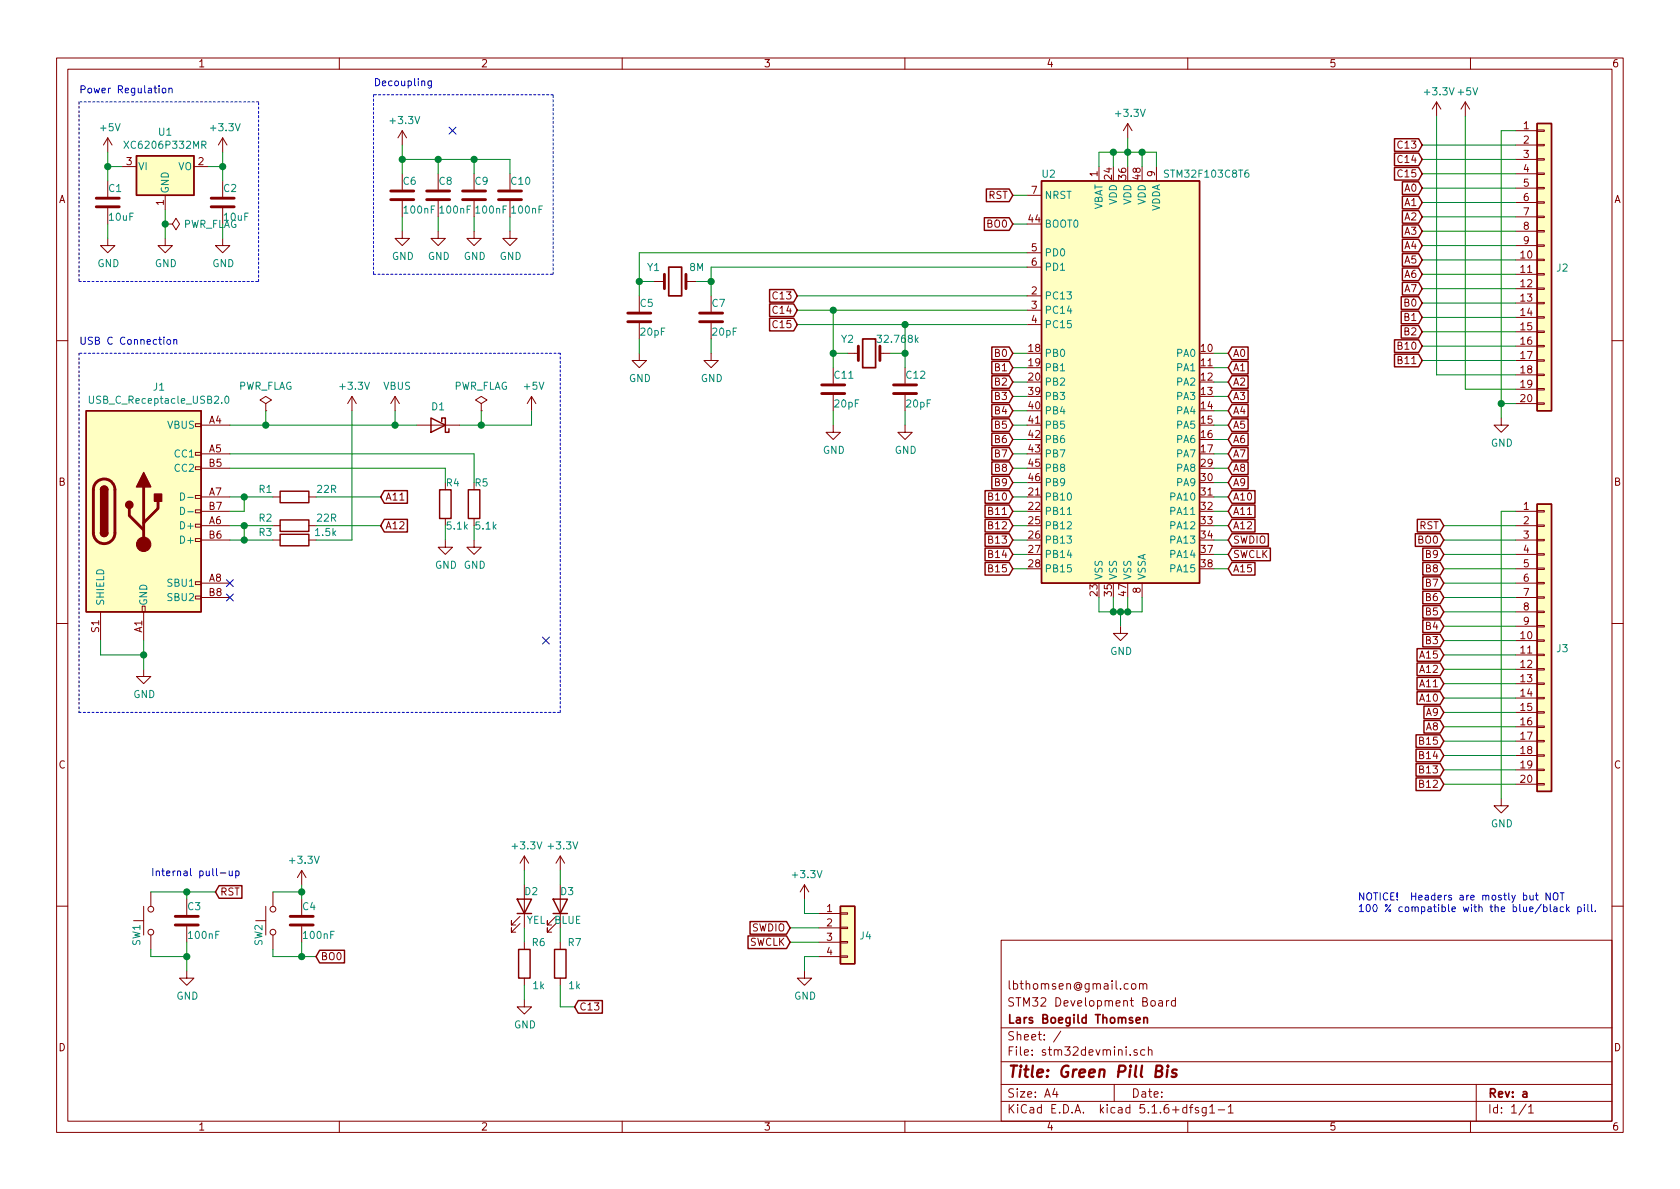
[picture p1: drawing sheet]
EESchema Schematic File Version 4
EELAYER 30 0
EELAYER END
$Descr A4 11693 8268
encoding utf-8
Sheet 1 1
Title "Green Pill Bis"
Date ""
Rev "a"
Comp "Lars Boegild Thomsen"
Comment1 "STM32 Development Board"
Comment2 "lbthomsen@gmail.com"
Comment3 ""
Comment4 ""
$EndDescr
$Comp
L MCU_ST_STM32F1:STM32F103C8Tx U2
U 1 1
P 7850 2650
F 0 "U2" H 7300 4100 50  0000 C CNN
F 1 "STM32F103C8T6" H 8400 4100 50  0000 C CNN
F 2 "Package_QFP:LQFP-48_7x7mm_P0.5mm" H 7250 1250 50  0001 R CNN
F 3 "http://www.st.com/st-web-ui/static/active/en/resource/technical/document/datasheet/CD00161566.pdf" H 7850 2650 50  0001 C CNN
F 4 "C8734" H 7850 2650 50  0001 C CNN "LCSC"
	1    7850 2650
	1    0    0    -1  
$EndComp
$Comp
L Device:C C6
U 1 1
P 2800 1350
F 0 "C6" H 2800 1450 50  0000 L CNN
F 1 "100nF" H 2800 1250 50  0000 L CNN
F 2 "Capacitor_SMD:C_0402_1005Metric" H 2838 1200 50  0001 C CNN
F 3 "~" H 2800 1350 50  0001 C CNN
F 4 "C1525" H 2800 1350 50  0001 C CNN "LCSC"
	1    2800 1350
	1    0    0    -1  
$EndComp
$Comp
L Device:C C1
U 1 1
P 750 1400
F 0 "C1" H 750 1500 50  0000 L CNN
F 1 "10uF" H 750 1300 50  0000 L CNN
F 2 "Capacitor_SMD:C_0805_2012Metric" H 788 1250 50  0001 C CNN
F 3 "~" H 750 1400 50  0001 C CNN
F 4 "C15850" H 750 1400 50  0001 C CNN "LCSC"
	1    750  1400
	1    0    0    -1  
$EndComp
$Comp
L Device:D_Schottky D1
U 1 1
P 3050 2950
F 0 "D1" H 3050 2825 50  0000 C CNN
F 1 "~" H 3050 2824 50  0000 C CNN
F 2 "Diode_SMD:D_SOD-123" H 3050 2950 50  0001 C CNN
F 3 "~" H 3050 2950 50  0001 C CNN
F 4 "C8598" H 3050 2950 50  0001 C CNN "LCSC"
	1    3050 2950
	-1   0    0    1   
$EndComp
$Comp
L Device:C C2
U 1 1
P 1550 1400
F 0 "C2" H 1550 1500 50  0000 L CNN
F 1 "10uF" H 1550 1300 50  0000 L CNN
F 2 "Capacitor_SMD:C_0805_2012Metric" H 1588 1250 50  0001 C CNN
F 3 "~" H 1550 1400 50  0001 C CNN
F 4 "C15850" H 1550 1400 50  0001 C CNN "LCSC"
	1    1550 1400
	1    0    0    -1  
$EndComp
$Comp
L Device:C C8
U 1 1
P 3050 1350
F 0 "C8" H 3050 1450 50  0000 L CNN
F 1 "100nF" H 3050 1250 50  0000 L CNN
F 2 "Capacitor_SMD:C_0402_1005Metric" H 3088 1200 50  0001 C CNN
F 3 "~" H 3050 1350 50  0001 C CNN
F 4 "C1525" H 3050 1350 50  0001 C CNN "LCSC"
	1    3050 1350
	1    0    0    -1  
$EndComp
$Comp
L Device:C C9
U 1 1
P 3300 1350
F 0 "C9" H 3300 1450 50  0000 L CNN
F 1 "100nF" H 3300 1250 50  0000 L CNN
F 2 "Capacitor_SMD:C_0402_1005Metric" H 3338 1200 50  0001 C CNN
F 3 "~" H 3300 1350 50  0001 C CNN
F 4 "C1525" H 3300 1350 50  0001 C CNN "LCSC"
	1    3300 1350
	1    0    0    -1  
$EndComp
$Comp
L Device:C C10
U 1 1
P 3550 1350
F 0 "C10" H 3550 1450 50  0000 L CNN
F 1 "100nF" H 3550 1250 50  0000 L CNN
F 2 "Capacitor_SMD:C_0402_1005Metric" H 3588 1200 50  0001 C CNN
F 3 "~" H 3550 1350 50  0001 C CNN
F 4 "C1525" H 3550 1350 50  0001 C CNN "LCSC"
	1    3550 1350
	1    0    0    -1  
$EndComp
$Comp
L Connector_Generic:Conn_01x20 J2
U 1 1
P 10750 1800
F 0 "J2" H 10830 1746 50  0000 L CNN
F 1 "~" H 10830 1701 50  0000 L CNN
F 2 "Connector_PinHeader_2.54mm:PinHeader_1x20_P2.54mm_Vertical" H 10750 1800 50  0001 C CNN
F 3 "~" H 10750 1800 50  0001 C CNN
	1    10750 1800
	1    0    0    -1  
$EndComp
$Comp
L Connector_Generic:Conn_01x20 J3
U 1 1
P 10750 4450
F 0 "J3" H 10830 4396 50  0000 L CNN
F 1 "~" H 10830 4351 50  0000 L CNN
F 2 "Connector_PinHeader_2.54mm:PinHeader_1x20_P2.54mm_Vertical" H 10750 4450 50  0001 C CNN
F 3 "~" H 10750 4450 50  0001 C CNN
	1    10750 4450
	1    0    0    -1  
$EndComp
$Comp
L power:GND #PWR03
U 1 1
P 1000 4650
F 0 "#PWR03" H 1000 4400 50  0001 C CNN
F 1 "GND" H 1005 4477 50  0000 C CNN
F 2 "" H 1000 4650 50  0001 C CNN
F 3 "" H 1000 4650 50  0001 C CNN
	1    1000 4650
	1    0    0    -1  
$EndComp
Wire Wire Line
	750  1250 750  1150
Connection ~ 750  1150
Wire Wire Line
	750  1150 850  1150
$Comp
L power:GND #PWR02
U 1 1
P 750 1650
F 0 "#PWR02" H 750 1400 50  0001 C CNN
F 1 "GND" H 755 1477 50  0000 C CNN
F 2 "" H 750 1650 50  0001 C CNN
F 3 "" H 750 1650 50  0001 C CNN
	1    750  1650
	1    0    0    -1  
$EndComp
Wire Wire Line
	750  1650 750  1550
$Comp
L power:GND #PWR06
U 1 1
P 1150 1650
F 0 "#PWR06" H 1150 1400 50  0001 C CNN
F 1 "GND" H 1155 1477 50  0000 C CNN
F 2 "" H 1150 1650 50  0001 C CNN
F 3 "" H 1150 1650 50  0001 C CNN
	1    1150 1650
	1    0    0    -1  
$EndComp
Wire Wire Line
	1150 1650 1150 1550
$Comp
L power:GND #PWR08
U 1 1
P 1550 1650
F 0 "#PWR08" H 1550 1400 50  0001 C CNN
F 1 "GND" H 1555 1477 50  0000 C CNN
F 2 "" H 1550 1650 50  0001 C CNN
F 3 "" H 1550 1650 50  0001 C CNN
	1    1550 1650
	1    0    0    -1  
$EndComp
$Comp
L power:GND #PWR018
U 1 1
P 2800 1600
F 0 "#PWR018" H 2800 1350 50  0001 C CNN
F 1 "GND" H 2805 1427 50  0000 C CNN
F 2 "" H 2800 1600 50  0001 C CNN
F 3 "" H 2800 1600 50  0001 C CNN
	1    2800 1600
	1    0    0    -1  
$EndComp
$Comp
L power:GND #PWR020
U 1 1
P 3050 1600
F 0 "#PWR020" H 3050 1350 50  0001 C CNN
F 1 "GND" H 3055 1427 50  0000 C CNN
F 2 "" H 3050 1600 50  0001 C CNN
F 3 "" H 3050 1600 50  0001 C CNN
	1    3050 1600
	1    0    0    -1  
$EndComp
$Comp
L power:GND #PWR021
U 1 1
P 3300 1600
F 0 "#PWR021" H 3300 1350 50  0001 C CNN
F 1 "GND" H 3305 1427 50  0000 C CNN
F 2 "" H 3300 1600 50  0001 C CNN
F 3 "" H 3300 1600 50  0001 C CNN
	1    3300 1600
	1    0    0    -1  
$EndComp
$Comp
L power:GND #PWR022
U 1 1
P 3550 1600
F 0 "#PWR022" H 3550 1350 50  0001 C CNN
F 1 "GND" H 3555 1427 50  0000 C CNN
F 2 "" H 3550 1600 50  0001 C CNN
F 3 "" H 3550 1600 50  0001 C CNN
	1    3550 1600
	1    0    0    -1  
$EndComp
Wire Wire Line
	1550 1650 1550 1550
Wire Wire Line
	2800 1600 2800 1500
Wire Wire Line
	3050 1600 3050 1500
Wire Wire Line
	3300 1600 3300 1500
Wire Wire Line
	3550 1600 3550 1500
Wire Wire Line
	1450 1150 1550 1150
Wire Wire Line
	3550 1100 3550 1200
Wire Wire Line
	3300 1200 3300 1100
Connection ~ 3300 1100
Wire Wire Line
	3300 1100 3550 1100
Wire Wire Line
	3050 1200 3050 1100
Connection ~ 3050 1100
Wire Wire Line
	3050 1100 3300 1100
Wire Wire Line
	2800 1200 2800 1100
Wire Wire Line
	2800 1100 3050 1100
Wire Wire Line
	1550 1250 1550 1150
Connection ~ 1550 1150
$Comp
L power:+3.3V #PWR017
U 1 1
P 2800 1000
F 0 "#PWR017" H 2800 850 50  0001 C CNN
F 1 "+3.3V" H 2815 1173 50  0000 C CNN
F 2 "" H 2800 1000 50  0001 C CNN
F 3 "" H 2800 1000 50  0001 C CNN
	1    2800 1000
	1    0    0    -1  
$EndComp
Wire Wire Line
	750  1150 750  1050
$Comp
L power:+3.3V #PWR029
U 1 1
P 7850 950
F 0 "#PWR029" H 7850 800 50  0001 C CNN
F 1 "+3.3V" H 7865 1123 50  0000 C CNN
F 2 "" H 7850 950 50  0001 C CNN
F 3 "" H 7850 950 50  0001 C CNN
	1    7850 950 
	1    0    0    -1  
$EndComp
Wire Wire Line
	7650 1150 7650 1050
Wire Wire Line
	7650 1050 7750 1050
Wire Wire Line
	8050 1050 8050 1150
Wire Wire Line
	7850 950  7850 1050
Connection ~ 7850 1050
Wire Wire Line
	7850 1050 7950 1050
Wire Wire Line
	7750 1150 7750 1050
Connection ~ 7750 1050
Wire Wire Line
	7750 1050 7850 1050
Wire Wire Line
	7850 1150 7850 1050
Wire Wire Line
	7950 1150 7950 1050
Connection ~ 7950 1050
Wire Wire Line
	7950 1050 8050 1050
Text GLabel 5550 2050 0    50   Input ~ 0
C13
Text GLabel 5550 2150 0    50   Input ~ 0
C14
Text GLabel 5550 2250 0    50   Input ~ 0
C15
Text GLabel 7050 1550 0    50   Input ~ 0
BO0
$Comp
L power:GND #PWR028
U 1 1
P 7800 4350
F 0 "#PWR028" H 7800 4100 50  0001 C CNN
F 1 "GND" H 7805 4177 50  0000 C CNN
F 2 "" H 7800 4350 50  0001 C CNN
F 3 "" H 7800 4350 50  0001 C CNN
	1    7800 4350
	1    0    0    -1  
$EndComp
Wire Wire Line
	1600 3450 1700 3450
Wire Wire Line
	7050 1350 7150 1350
Wire Wire Line
	7050 1550 7150 1550
Wire Wire Line
	5550 2050 7150 2050
Wire Wire Line
	5550 2150 5800 2150
Wire Wire Line
	5550 2250 6300 2250
Text GLabel 7050 2450 0    50   Input ~ 0
B0
Text GLabel 7050 2550 0    50   Input ~ 0
B1
Text GLabel 7050 2750 0    50   Input ~ 0
B3
Text GLabel 7050 2850 0    50   Input ~ 0
B4
Text GLabel 7050 2950 0    50   Input ~ 0
B5
Text GLabel 7050 3050 0    50   Input ~ 0
B6
Text GLabel 7050 3150 0    50   Input ~ 0
B7
Text GLabel 7050 3250 0    50   Input ~ 0
B8
Text GLabel 7050 3350 0    50   Input ~ 0
B9
Text GLabel 7050 3450 0    50   Input ~ 0
B10
Text GLabel 7050 3550 0    50   Input ~ 0
B11
Text GLabel 7050 3650 0    50   Input ~ 0
B12
Text GLabel 7050 3750 0    50   Input ~ 0
B13
Text GLabel 7050 3850 0    50   Input ~ 0
B14
Text GLabel 7050 3950 0    50   Input ~ 0
B15
Text GLabel 8550 2450 2    50   Input ~ 0
A0
Text GLabel 8550 2550 2    50   Input ~ 0
A1
Text GLabel 8550 2650 2    50   Input ~ 0
A2
Text GLabel 8550 2750 2    50   Input ~ 0
A3
Text GLabel 8550 2850 2    50   Input ~ 0
A4
Text GLabel 8550 2950 2    50   Input ~ 0
A5
Text GLabel 8550 3050 2    50   Input ~ 0
A6
Text GLabel 8550 3150 2    50   Input ~ 0
A7
Text GLabel 8550 3250 2    50   Input ~ 0
A8
Text GLabel 8550 3350 2    50   Input ~ 0
A9
Text GLabel 8550 3450 2    50   Input ~ 0
A10
Text GLabel 8550 3550 2    50   Input ~ 0
A11
Text GLabel 8550 3650 2    50   Input ~ 0
A12
Text GLabel 8550 3750 2    50   Input ~ 0
SWDIO
Text GLabel 8550 3850 2    50   Input ~ 0
SWCLK
Text GLabel 8550 3950 2    50   Input ~ 0
A15
Wire Wire Line
	8450 2450 8550 2450
Wire Wire Line
	8550 2550 8450 2550
Wire Wire Line
	8450 2650 8550 2650
Wire Wire Line
	8550 2750 8450 2750
Wire Wire Line
	8450 2850 8550 2850
Wire Wire Line
	8550 2950 8450 2950
Wire Wire Line
	8450 3050 8550 3050
Wire Wire Line
	8550 3150 8450 3150
Wire Wire Line
	8450 3250 8550 3250
Wire Wire Line
	8450 3350 8550 3350
Wire Wire Line
	8550 3450 8450 3450
Wire Wire Line
	8450 3550 8550 3550
Wire Wire Line
	8550 3650 8450 3650
Wire Wire Line
	8450 3750 8550 3750
Wire Wire Line
	8550 3850 8450 3850
Wire Wire Line
	8450 3950 8550 3950
Wire Wire Line
	7150 2450 7050 2450
Wire Wire Line
	7050 2550 7150 2550
Wire Wire Line
	7050 2650 7150 2650
Wire Wire Line
	7150 2750 7050 2750
Wire Wire Line
	7050 2850 7150 2850
Wire Wire Line
	7150 2950 7050 2950
Wire Wire Line
	7050 3050 7150 3050
Wire Wire Line
	7150 3150 7050 3150
Wire Wire Line
	7050 3250 7150 3250
Wire Wire Line
	7150 3350 7050 3350
Wire Wire Line
	7050 3450 7150 3450
Wire Wire Line
	7150 3550 7050 3550
Wire Wire Line
	7050 3650 7150 3650
Wire Wire Line
	7150 3750 7050 3750
Wire Wire Line
	7050 3850 7150 3850
Wire Wire Line
	7150 3950 7050 3950
Wire Wire Line
	7650 4150 7650 4250
Wire Wire Line
	7650 4250 7750 4250
Wire Wire Line
	7950 4250 7950 4150
Wire Wire Line
	7800 4350 7800 4250
Connection ~ 7800 4250
Wire Wire Line
	7800 4250 7850 4250
Wire Wire Line
	7750 4150 7750 4250
Connection ~ 7750 4250
Wire Wire Line
	7750 4250 7800 4250
Wire Wire Line
	7850 4150 7850 4250
Connection ~ 7850 4250
Wire Wire Line
	7850 4250 7950 4250
Text GLabel 9900 1000 0    50   Input ~ 0
C13
Text GLabel 9900 1100 0    50   Input ~ 0
C14
Text GLabel 9900 1200 0    50   Input ~ 0
C15
Wire Wire Line
	9900 1000 10550 1000
Wire Wire Line
	10550 1100 9900 1100
Wire Wire Line
	9900 1200 10550 1200
Text GLabel 9900 1300 0    50   Input ~ 0
A0
Text GLabel 9900 1400 0    50   Input ~ 0
A1
Text GLabel 9900 1500 0    50   Input ~ 0
A2
Wire Wire Line
	9900 1300 10550 1300
Wire Wire Line
	10550 1400 9900 1400
Wire Wire Line
	9900 1500 10550 1500
Text GLabel 10050 3850 0    50   Input ~ 0
B9
Text GLabel 10050 3950 0    50   Input ~ 0
B8
Text GLabel 10050 4050 0    50   Input ~ 0
B7
Wire Wire Line
	10050 3850 10550 3850
Text GLabel 10050 4150 0    50   Input ~ 0
B6
Text GLabel 10050 4250 0    50   Input ~ 0
B5
Text GLabel 10050 4450 0    50   Input ~ 0
B3
Wire Wire Line
	10050 3950 10550 3950
Wire Wire Line
	10550 4050 10050 4050
Wire Wire Line
	10050 4150 10550 4150
Wire Wire Line
	10050 4250 10550 4250
Text GLabel 10050 4550 0    50   Input ~ 0
A15
Wire Wire Line
	10050 4350 10550 4350
Wire Wire Line
	10050 4450 10550 4450
Text GLabel 10050 4650 0    50   Input ~ 0
A12
Text GLabel 10050 4750 0    50   Input ~ 0
A11
Wire Wire Line
	10050 4550 10550 4550
Wire Wire Line
	10550 4650 10050 4650
Wire Wire Line
	10050 4750 10550 4750
Text GLabel 10050 4850 0    50   Input ~ 0
A10
Text GLabel 10050 4950 0    50   Input ~ 0
A9
Text GLabel 10050 5050 0    50   Input ~ 0
A8
Wire Wire Line
	10050 4850 10550 4850
Wire Wire Line
	10050 4950 10550 4950
Wire Wire Line
	10050 5050 10550 5050
Text GLabel 10050 5150 0    50   Input ~ 0
B15
Text GLabel 10050 5250 0    50   Input ~ 0
B14
Text GLabel 10050 5350 0    50   Input ~ 0
B13
Text GLabel 10050 5450 0    50   Input ~ 0
B12
Wire Wire Line
	10050 5150 10550 5150
Wire Wire Line
	10050 5250 10550 5250
Wire Wire Line
	10550 5350 10050 5350
Wire Wire Line
	10050 5450 10550 5450
Wire Wire Line
	9900 1600 10550 1600
Text GLabel 9900 1600 0    50   Input ~ 0
A3
Text GLabel 9900 1700 0    50   Input ~ 0
A4
Text GLabel 9900 1800 0    50   Input ~ 0
A5
Text GLabel 9900 1900 0    50   Input ~ 0
A6
Text GLabel 9900 2000 0    50   Input ~ 0
A7
Wire Wire Line
	9900 2000 10550 2000
Wire Wire Line
	10550 1900 9900 1900
Wire Wire Line
	9900 1800 10550 1800
Wire Wire Line
	10550 1700 9900 1700
Text GLabel 9900 2100 0    50   Input ~ 0
B0
Text GLabel 9900 2200 0    50   Input ~ 0
B1
Text GLabel 9900 2400 0    50   Input ~ 0
B10
Text GLabel 9900 2500 0    50   Input ~ 0
B11
Wire Wire Line
	9900 2100 10550 2100
Wire Wire Line
	10550 2200 9900 2200
Wire Wire Line
	9900 2300 10550 2300
Wire Wire Line
	9900 2400 10550 2400
Text GLabel 2650 3650 2    50   Input ~ 0
A12
Text GLabel 2650 3450 2    50   Input ~ 0
A11
Text GLabel 10050 4350 0    50   Input ~ 0
B4
$Comp
L Connector_Generic:Conn_01x04 J4
U 1 1
P 5900 6450
F 0 "J4" H 5980 6396 50  0000 L CNN
F 1 "~" H 5980 6351 50  0000 L CNN
F 2 "Connector_PinHeader_2.54mm:PinHeader_1x04_P2.54mm_Horizontal" H 5900 6450 50  0001 C CNN
F 3 "~" H 5900 6450 50  0001 C CNN
	1    5900 6450
	1    0    0    -1  
$EndComp
Text GLabel 5500 6550 0    50   Input ~ 0
SWCLK
Text GLabel 5500 6450 0    50   Input ~ 0
SWDIO
Wire Wire Line
	5500 6450 5700 6450
Wire Wire Line
	5700 6550 5500 6550
$Comp
L power:+3.3V #PWR036
U 1 1
P 5600 6250
F 0 "#PWR036" H 5600 6100 50  0001 C CNN
F 1 "+3.3V" H 5615 6423 50  0000 C CNN
F 2 "" H 5600 6250 50  0001 C CNN
F 3 "" H 5600 6250 50  0001 C CNN
	1    5600 6250
	1    0    0    -1  
$EndComp
$Comp
L power:GND #PWR037
U 1 1
P 5600 6750
F 0 "#PWR037" H 5600 6500 50  0001 C CNN
F 1 "GND" H 5605 6577 50  0000 C CNN
F 2 "" H 5600 6750 50  0001 C CNN
F 3 "" H 5600 6750 50  0001 C CNN
	1    5600 6750
	1    0    0    -1  
$EndComp
Wire Wire Line
	5700 6650 5600 6650
Wire Wire Line
	5600 6650 5600 6750
Wire Wire Line
	5700 6350 5600 6350
Wire Wire Line
	5600 6350 5600 6250
$Comp
L Switch:SW_Push SW1
U 1 1
P 1050 6400
F 0 "SW1" H 950 6500 50  0000 C CNN
F 1 "~" H 1250 6500 50  0000 C CNN
F 2 "Button_Switch_SMD:SW_SPST_TL3342" H 1050 6600 50  0001 C CNN
F 3 "https://datasheet.lcsc.com/szlcsc/1901111503_XKB-Enterprise-TS-1187A-B-A-B_C318884.pdf" H 1050 6600 50  0001 C CNN
F 4 "C318884" H 1050 6400 50  0001 C CNN "LCSC"
	1    1050 6400
	0    -1   -1   0   
$EndComp
$Comp
L power:GND #PWR010
U 1 1
P 1300 6750
F 0 "#PWR010" H 1300 6500 50  0001 C CNN
F 1 "GND" H 1305 6577 50  0000 C CNN
F 2 "" H 1300 6750 50  0001 C CNN
F 3 "" H 1300 6750 50  0001 C CNN
	1    1300 6750
	1    0    0    -1  
$EndComp
$Comp
L Device:C C3
U 1 1
P 1300 6400
F 0 "C3" H 1300 6500 50  0000 L CNN
F 1 "100nF" H 1300 6300 50  0000 L CNN
F 2 "Capacitor_SMD:C_0402_1005Metric" H 1338 6250 50  0001 C CNN
F 3 "~" H 1300 6400 50  0001 C CNN
F 4 "C1525" H 1300 6400 50  0001 C CNN "LCSC"
	1    1300 6400
	1    0    0    -1  
$EndComp
Wire Wire Line
	1050 6200 1300 6200
Connection ~ 1300 6200
Wire Wire Line
	1300 6200 1300 6250
Wire Wire Line
	1050 6600 1050 6650
Wire Wire Line
	1050 6650 1300 6650
Wire Wire Line
	1300 6650 1300 6550
Wire Wire Line
	1300 6750 1300 6650
Connection ~ 1300 6650
Text GLabel 1500 6200 2    50   Input ~ 0
RST
Wire Wire Line
	1500 6200 1300 6200
Text GLabel 7050 1350 0    50   Input ~ 0
RST
$Comp
L Device:LED D2
U 1 1
P 3650 6300
F 0 "D2" V 3750 6400 50  0000 R CNN
F 1 "YEL" V 3550 6450 50  0000 R CNN
F 2 "LED_SMD:LED_0603_1608Metric" H 3650 6300 50  0001 C CNN
F 3 "~" H 3650 6300 50  0001 C CNN
F 4 "C72038" V 3650 6300 50  0001 C CNN "LCSC"
	1    3650 6300
	0    1    -1   0   
$EndComp
$Comp
L Device:R R6
U 1 1
P 3650 6700
F 0 "R6" H 3750 6850 50  0000 C CNN
F 1 "1k" H 3750 6550 50  0000 C CNN
F 2 "Resistor_SMD:R_0402_1005Metric" V 3580 6700 50  0001 C CNN
F 3 "~" H 3650 6700 50  0001 C CNN
F 4 "C25905" V 3650 6700 50  0001 C CNN "LCSC"
	1    3650 6700
	1    0    0    -1  
$EndComp
$Comp
L power:GND #PWR025
U 1 1
P 3650 6950
F 0 "#PWR025" H 3650 6700 50  0001 C CNN
F 1 "GND" H 3655 6777 50  0000 C CNN
F 2 "" H 3650 6950 50  0001 C CNN
F 3 "" H 3650 6950 50  0001 C CNN
	1    3650 6950
	1    0    0    -1  
$EndComp
Wire Wire Line
	3650 6150 3650 6050
Wire Wire Line
	3650 6550 3650 6450
Wire Wire Line
	3650 6950 3650 6850
$Comp
L Device:R R7
U 1 1
P 3900 6700
F 0 "R7" H 4000 6850 50  0000 C CNN
F 1 "1k" H 4000 6550 50  0000 C CNN
F 2 "Resistor_SMD:R_0402_1005Metric" V 3830 6700 50  0001 C CNN
F 3 "~" H 3900 6700 50  0001 C CNN
F 4 "C25905" V 3900 6700 50  0001 C CNN "LCSC"
	1    3900 6700
	1    0    0    -1  
$EndComp
$Comp
L Device:LED D3
U 1 1
P 3900 6300
F 0 "D3" V 4000 6400 50  0000 R CNN
F 1 "BLUE" V 3800 6450 50  0000 R CNN
F 2 "LED_SMD:LED_0603_1608Metric" H 3900 6300 50  0001 C CNN
F 3 "~" H 3900 6300 50  0001 C CNN
F 4 "C72041" V 3900 6300 50  0001 C CNN "LCSC"
	1    3900 6300
	0    1    -1   0   
$EndComp
Text GLabel 4000 7000 2    50   Input ~ 0
C13
$Comp
L power:+3.3V #PWR026
U 1 1
P 3900 6050
F 0 "#PWR026" H 3900 5900 50  0001 C CNN
F 1 "+3.3V" H 3915 6223 50  0000 C CNN
F 2 "" H 3900 6050 50  0001 C CNN
F 3 "" H 3900 6050 50  0001 C CNN
	1    3900 6050
	1    0    0    -1  
$EndComp
Wire Wire Line
	3900 6050 3900 6150
Wire Wire Line
	3900 6450 3900 6550
Wire Wire Line
	3900 6850 3900 7000
Wire Wire Line
	3900 7000 4000 7000
$Comp
L Device:R R4
U 1 1
P 3100 3500
F 0 "R4" H 3100 3650 50  0000 L CNN
F 1 "5.1k" H 3100 3350 50  0000 L CNN
F 2 "Resistor_SMD:R_0402_1005Metric" V 3030 3500 50  0001 C CNN
F 3 "~" H 3100 3500 50  0001 C CNN
F 4 "C25905" H 3100 3500 50  0001 C CNN "LCSC"
	1    3100 3500
	1    0    0    -1  
$EndComp
$Comp
L power:+3.3V #PWR024
U 1 1
P 3650 6050
F 0 "#PWR024" H 3650 5900 50  0001 C CNN
F 1 "+3.3V" H 3665 6223 50  0000 C CNN
F 2 "" H 3650 6050 50  0001 C CNN
F 3 "" H 3650 6050 50  0001 C CNN
	1    3650 6050
	1    0    0    -1  
$EndComp
$Comp
L Device:C C5
U 1 1
P 4450 2200
F 0 "C5" H 4450 2300 50  0000 L CNN
F 1 "20pF" H 4450 2100 50  0000 L CNN
F 2 "Capacitor_SMD:C_0402_1005Metric" H 4488 2050 50  0001 C CNN
F 3 "~" H 4450 2200 50  0001 C CNN
F 4 "C1554" H 4450 2200 50  0001 C CNN "LCSC"
	1    4450 2200
	1    0    0    -1  
$EndComp
$Comp
L Device:Crystal Y2
U 1 1
P 6050 2450
F 0 "Y2" H 5900 2550 50  0000 C CNN
F 1 "32.768k" H 6250 2550 50  0000 C CNN
F 2 "Crystal:Crystal_SMD_EuroQuartz_EQ161-2Pin_3.2x1.5mm" H 6050 2450 50  0001 C CNN
F 3 "~" H 6050 2450 50  0001 C CNN
F 4 "C32346" H 6050 2450 50  0001 C CNN "LCSC"
	1    6050 2450
	1    0    0    -1  
$EndComp
$Comp
L Device:Crystal Y1
U 1 1
P 4700 1950
F 0 "Y1" H 4550 2050 50  0000 C CNN
F 1 "8M" H 4850 2050 50  0000 C CNN
F 2 "Crystal:Crystal_SMD_Abracon_ABM3-2Pin_5.0x3.2mm" H 4700 1950 50  0001 C CNN
F 3 "~" H 4700 1950 50  0001 C CNN
F 4 "C115962" H 4700 1950 50  0001 C CNN "LCSC"
	1    4700 1950
	1    0    0    -1  
$EndComp
$Comp
L Device:C C7
U 1 1
P 4950 2200
F 0 "C7" H 4950 2300 50  0000 L CNN
F 1 "20pF" H 4950 2100 50  0000 L CNN
F 2 "Capacitor_SMD:C_0402_1005Metric" H 4988 2050 50  0001 C CNN
F 3 "~" H 4950 2200 50  0001 C CNN
F 4 "C1554" H 4950 2200 50  0001 C CNN "LCSC"
	1    4950 2200
	1    0    0    -1  
$EndComp
$Comp
L power:GND #PWR016
U 1 1
P 4450 2450
F 0 "#PWR016" H 4450 2200 50  0001 C CNN
F 1 "GND" H 4455 2277 50  0000 C CNN
F 2 "" H 4450 2450 50  0001 C CNN
F 3 "" H 4450 2450 50  0001 C CNN
	1    4450 2450
	1    0    0    -1  
$EndComp
$Comp
L power:GND #PWR019
U 1 1
P 4950 2450
F 0 "#PWR019" H 4950 2200 50  0001 C CNN
F 1 "GND" H 4955 2277 50  0000 C CNN
F 2 "" H 4950 2450 50  0001 C CNN
F 3 "" H 4950 2450 50  0001 C CNN
	1    4950 2450
	1    0    0    -1  
$EndComp
Wire Wire Line
	4550 1950 4450 1950
Wire Wire Line
	4450 1950 4450 2050
Wire Wire Line
	4850 1950 4950 1950
Wire Wire Line
	4950 1950 4950 2050
Wire Wire Line
	4950 2350 4950 2450
Wire Wire Line
	4450 2350 4450 2450
Wire Wire Line
	7150 1750 4450 1750
Wire Wire Line
	4450 1750 4450 1950
Connection ~ 4450 1950
Wire Wire Line
	4950 1950 4950 1850
Wire Wire Line
	4950 1850 7150 1850
Connection ~ 4950 1950
$Comp
L Device:C C11
U 1 1
P 5800 2700
F 0 "C11" H 5800 2800 50  0000 L CNN
F 1 "20pF" H 5800 2600 50  0000 L CNN
F 2 "Capacitor_SMD:C_0402_1005Metric" H 5838 2550 50  0001 C CNN
F 3 "~" H 5800 2700 50  0001 C CNN
F 4 "C1554" H 5800 2700 50  0001 C CNN "LCSC"
	1    5800 2700
	1    0    0    -1  
$EndComp
$Comp
L Device:C C12
U 1 1
P 6300 2700
F 0 "C12" H 6300 2800 50  0000 L CNN
F 1 "20pF" H 6300 2600 50  0000 L CNN
F 2 "Capacitor_SMD:C_0402_1005Metric" H 6338 2550 50  0001 C CNN
F 3 "~" H 6300 2700 50  0001 C CNN
F 4 "C1554" H 6300 2700 50  0001 C CNN "LCSC"
	1    6300 2700
	1    0    0    -1  
$EndComp
$Comp
L power:GND #PWR023
U 1 1
P 5800 2950
F 0 "#PWR023" H 5800 2700 50  0001 C CNN
F 1 "GND" H 5805 2777 50  0000 C CNN
F 2 "" H 5800 2950 50  0001 C CNN
F 3 "" H 5800 2950 50  0001 C CNN
	1    5800 2950
	1    0    0    -1  
$EndComp
$Comp
L power:GND #PWR027
U 1 1
P 6300 2950
F 0 "#PWR027" H 6300 2700 50  0001 C CNN
F 1 "GND" H 6305 2777 50  0000 C CNN
F 2 "" H 6300 2950 50  0001 C CNN
F 3 "" H 6300 2950 50  0001 C CNN
	1    6300 2950
	1    0    0    -1  
$EndComp
Wire Wire Line
	5800 2850 5800 2950
Wire Wire Line
	6300 2950 6300 2850
Wire Wire Line
	5800 2550 5800 2450
Connection ~ 5800 2150
Wire Wire Line
	5800 2150 7150 2150
Wire Wire Line
	5900 2450 5800 2450
Connection ~ 5800 2450
Wire Wire Line
	5800 2450 5800 2150
Connection ~ 6300 2250
Wire Wire Line
	6300 2250 7150 2250
Wire Wire Line
	6200 2450 6300 2450
Connection ~ 6300 2450
Wire Wire Line
	6300 2450 6300 2250
Wire Wire Line
	6300 2450 6300 2550
$Comp
L Connector:USB_C_Receptacle_USB2.0 J1
U 1 1
P 1000 3550
F 0 "J1" H 1107 4417 50  0000 C CNN
F 1 "USB_C_Receptacle_USB2.0" H 1107 4326 50  0000 C CNN
F 2 "Connector_USB:USB_C_Receptacle_HRO_TYPE-C-31-M-12" H 1150 3550 50  0001 C CNN
F 3 "https://datasheet.lcsc.com/szlcsc/1811101520_Jing-Extension-of-the-Electronic-Co-C167321_C167321.pdf" H 1150 3550 50  0001 C CNN
F 4 "C167321" H 1000 3550 50  0001 C CNN "LCSC"
	1    1000 3550
	1    0    0    -1  
$EndComp
Wire Wire Line
	1600 3550 1700 3550
Wire Wire Line
	1700 3550 1700 3450
Connection ~ 1700 3450
Wire Wire Line
	1600 3750 1700 3750
Wire Wire Line
	1700 3750 1700 3650
Connection ~ 1700 3650
Wire Wire Line
	1700 3650 1600 3650
Wire Wire Line
	10450 900  10550 900 
$Comp
L power:+3.3V #PWR031
U 1 1
P 10000 800
F 0 "#PWR031" H 10000 650 50  0001 C CNN
F 1 "+3.3V" H 10015 973 50  0000 C CNN
F 2 "" H 10000 800 50  0001 C CNN
F 3 "" H 10000 800 50  0001 C CNN
	1    10000 800 
	1    0    0    -1  
$EndComp
Wire Wire Line
	10000 2600 10550 2600
Wire Wire Line
	10000 800  10000 2600
Wire Wire Line
	9900 2500 10550 2500
$Comp
L power:GND #PWR034
U 1 1
P 10450 2900
F 0 "#PWR034" H 10450 2650 50  0001 C CNN
F 1 "GND" H 10455 2727 50  0000 C CNN
F 2 "" H 10450 2900 50  0001 C CNN
F 3 "" H 10450 2900 50  0001 C CNN
	1    10450 2900
	1    0    0    -1  
$EndComp
Wire Wire Line
	10450 2900 10450 2800
Wire Wire Line
	10550 2800 10450 2800
$Comp
L Device:R R5
U 1 1
P 3300 3500
F 0 "R5" H 3300 3650 50  0000 L CNN
F 1 "5.1k" H 3300 3350 50  0000 L CNN
F 2 "Resistor_SMD:R_0402_1005Metric" V 3230 3500 50  0001 C CNN
F 3 "~" H 3300 3500 50  0001 C CNN
F 4 "C25905" H 3300 3500 50  0001 C CNN "LCSC"
	1    3300 3500
	1    0    0    -1  
$EndComp
$Comp
L power:GND #PWR011
U 1 1
P 3100 3750
F 0 "#PWR011" H 3100 3500 50  0001 C CNN
F 1 "GND" H 3105 3577 50  0000 C CNN
F 2 "" H 3100 3750 50  0001 C CNN
F 3 "" H 3100 3750 50  0001 C CNN
	1    3100 3750
	1    0    0    -1  
$EndComp
$Comp
L power:GND #PWR013
U 1 1
P 3300 3750
F 0 "#PWR013" H 3300 3500 50  0001 C CNN
F 1 "GND" H 3305 3577 50  0000 C CNN
F 2 "" H 3300 3750 50  0001 C CNN
F 3 "" H 3300 3750 50  0001 C CNN
	1    3300 3750
	1    0    0    -1  
$EndComp
Wire Wire Line
	1600 2950 1850 2950
Wire Wire Line
	3100 3650 3100 3750
Wire Wire Line
	3300 3750 3300 3650
Wire Wire Line
	3100 3350 3100 3250
Wire Wire Line
	3100 3250 1600 3250
Wire Wire Line
	1600 3150 3300 3150
Wire Wire Line
	3300 3150 3300 3350
$Comp
L power:GND #PWR035
U 1 1
P 10450 5550
F 0 "#PWR035" H 10450 5300 50  0001 C CNN
F 1 "GND" H 10455 5377 50  0000 C CNN
F 2 "" H 10450 5550 50  0001 C CNN
F 3 "" H 10450 5550 50  0001 C CNN
	1    10450 5550
	1    0    0    -1  
$EndComp
Wire Wire Line
	1000 4450 1000 4550
NoConn ~ 13000 6350
Wire Wire Line
	700  4450 700  4550
Wire Wire Line
	700  4550 1000 4550
Connection ~ 1000 4550
Wire Wire Line
	1000 4550 1000 4650
$Comp
L Switch:SW_Push SW2
U 1 1
P 1900 6400
F 0 "SW2" H 1800 6500 50  0000 C CNN
F 1 "~" H 2100 6500 50  0000 C CNN
F 2 "Button_Switch_SMD:SW_SPST_TL3342" H 1900 6600 50  0001 C CNN
F 3 "https://datasheet.lcsc.com/szlcsc/1901111503_XKB-Enterprise-TS-1187A-B-A-B_C318884.pdf" H 1900 6600 50  0001 C CNN
F 4 "C318884" H 1900 6400 50  0001 C CNN "LCSC"
	1    1900 6400
	0    -1   -1   0   
$EndComp
$Comp
L Device:C C4
U 1 1
P 2100 6400
F 0 "C4" H 2100 6500 50  0000 L CNN
F 1 "100nF" H 2100 6300 50  0000 L CNN
F 2 "Capacitor_SMD:C_0402_1005Metric" H 2138 6250 50  0001 C CNN
F 3 "~" H 2100 6400 50  0001 C CNN
F 4 "C1525" H 2100 6400 50  0001 C CNN "LCSC"
	1    2100 6400
	1    0    0    -1  
$EndComp
$Comp
L power:+3.3V #PWR014
U 1 1
P 2100 6150
F 0 "#PWR014" H 2100 6000 50  0001 C CNN
F 1 "+3.3V" H 2115 6323 50  0000 C CNN
F 2 "" H 2100 6150 50  0001 C CNN
F 3 "" H 2100 6150 50  0001 C CNN
	1    2100 6150
	1    0    0    -1  
$EndComp
Text GLabel 2200 6650 2    50   Input ~ 0
BO0
Wire Wire Line
	2100 6150 2100 6200
Wire Wire Line
	1900 6200 2100 6200
Connection ~ 2100 6200
Wire Wire Line
	2100 6200 2100 6250
Wire Wire Line
	1900 6600 1900 6650
Wire Wire Line
	1900 6650 2100 6650
Wire Wire Line
	2100 6550 2100 6650
Connection ~ 2100 6650
Wire Wire Line
	2100 6650 2200 6650
$Comp
L Regulator_Linear:XC6206PxxxMR U1
U 1 1
P 1150 1150
F 0 "U1" H 1150 1392 50  0000 C CNN
F 1 "XC6206P332MR" H 1150 1301 50  0000 C CNN
F 2 "Package_TO_SOT_SMD:SOT-23" H 1150 1375 50  0001 C CIN
F 3 "https://www.torexsemi.com/file/xc6206/XC6206.pdf" H 1150 1150 50  0001 C CNN
F 4 "C5446" H 1150 1150 50  0001 C CNN "LCSC"
	1    1150 1150
	1    0    0    -1  
$EndComp
Text Notes 1050 6100 0    50   ~ 0
Internal pull-up
$Comp
L power:VBUS #PWR012
U 1 1
P 2750 2850
F 0 "#PWR012" H 2750 2700 50  0001 C CNN
F 1 "VBUS" H 2765 3023 50  0000 C CNN
F 2 "" H 2750 2850 50  0001 C CNN
F 3 "" H 2750 2850 50  0001 C CNN
	1    2750 2850
	1    0    0    -1  
$EndComp
Wire Wire Line
	3200 2950 3350 2950
Wire Wire Line
	3700 2950 3700 2850
$Comp
L power:+5V #PWR015
U 1 1
P 3700 2850
F 0 "#PWR015" H 3700 2700 50  0001 C CNN
F 1 "+5V" H 3715 3023 50  0000 C CNN
F 2 "" H 3700 2850 50  0001 C CNN
F 3 "" H 3700 2850 50  0001 C CNN
	1    3700 2850
	1    0    0    -1  
$EndComp
$Comp
L power:+5V #PWR01
U 1 1
P 750 1050
F 0 "#PWR01" H 750 900 50  0001 C CNN
F 1 "+5V" H 765 1223 50  0000 C CNN
F 2 "" H 750 1050 50  0001 C CNN
F 3 "" H 750 1050 50  0001 C CNN
	1    750  1050
	1    0    0    -1  
$EndComp
$Comp
L power:+3.3V #PWR07
U 1 1
P 1550 1050
F 0 "#PWR07" H 1550 900 50  0001 C CNN
F 1 "+3.3V" H 1565 1223 50  0000 C CNN
F 2 "" H 1550 1050 50  0001 C CNN
F 3 "" H 1550 1050 50  0001 C CNN
	1    1550 1050
	1    0    0    -1  
$EndComp
Wire Wire Line
	1550 1150 1550 1050
Wire Wire Line
	2800 1100 2800 1000
Connection ~ 2800 1100
Wire Wire Line
	2750 2850 2750 2950
Connection ~ 2750 2950
Wire Wire Line
	2750 2950 2900 2950
$Comp
L Device:R R1
U 1 1
P 2050 3450
F 0 "R1" V 2100 3600 50  0000 L CNN
F 1 "22R" V 2100 3150 50  0000 L CNN
F 2 "Resistor_SMD:R_0402_1005Metric" V 1980 3450 50  0001 C CNN
F 3 "~" H 2050 3450 50  0001 C CNN
F 4 "C25092" H 2050 3450 50  0001 C CNN "LCSC"
	1    2050 3450
	0    -1   -1   0   
$EndComp
$Comp
L Device:R R2
U 1 1
P 2050 3650
F 0 "R2" V 2100 3800 50  0000 L CNN
F 1 "22R" V 2100 3350 50  0000 L CNN
F 2 "Resistor_SMD:R_0402_1005Metric" V 1980 3650 50  0001 C CNN
F 3 "~" H 2050 3650 50  0001 C CNN
F 4 "C25092" H 2050 3650 50  0001 C CNN "LCSC"
	1    2050 3650
	0    -1   -1   0   
$EndComp
Wire Wire Line
	2650 3450 2200 3450
Wire Wire Line
	2650 3650 2200 3650
Wire Wire Line
	1700 3650 1900 3650
Wire Wire Line
	1700 3450 1900 3450
$Comp
L Device:R R3
U 1 1
P 2050 3750
F 0 "R3" V 2100 3900 50  0000 L CNN
F 1 "1.5k" V 2100 3450 50  0000 L CNN
F 2 "Resistor_SMD:R_0402_1005Metric" V 1980 3750 50  0001 C CNN
F 3 "~" H 2050 3750 50  0001 C CNN
F 4 "C25867" H 2050 3750 50  0001 C CNN "LCSC"
	1    2050 3750
	0    -1   -1   0   
$EndComp
Wire Wire Line
	1900 3750 1700 3750
Connection ~ 1700 3750
$Comp
L power:+3.3V #PWR09
U 1 1
P 2450 2850
F 0 "#PWR09" H 2450 2700 50  0001 C CNN
F 1 "+3.3V" H 2465 3023 50  0000 C CNN
F 2 "" H 2450 2850 50  0001 C CNN
F 3 "" H 2450 2850 50  0001 C CNN
	1    2450 2850
	1    0    0    -1  
$EndComp
Wire Wire Line
	2450 2850 2450 3750
Wire Wire Line
	2450 3750 2200 3750
$Comp
L power:+5V #PWR0101
U 1 1
P 10200 800
F 0 "#PWR0101" H 10200 650 50  0001 C CNN
F 1 "+5V" H 10215 973 50  0000 C CNN
F 2 "" H 10200 800 50  0001 C CNN
F 3 "" H 10200 800 50  0001 C CNN
	1    10200 800 
	1    0    0    -1  
$EndComp
Wire Notes Line
	550  700  550  1950
Wire Notes Line
	550  1950 1800 1950
Wire Notes Line
	1800 1950 1800 700 
Wire Notes Line
	1800 700  550  700 
Text Notes 550  650  0    50   ~ 0
Power Regulation
Wire Notes Line
	2600 650  2600 1900
Wire Notes Line
	2600 1900 3850 1900
Wire Notes Line
	3850 1900 3850 650 
Wire Notes Line
	3850 650  2600 650 
Text Notes 2600 600  0    50   ~ 0
Decoupling
Wire Notes Line
	550  4950 3900 4950
Wire Notes Line
	3900 4950 3900 2450
Wire Notes Line
	3900 2450 550  2450
Wire Notes Line
	550  2450 550  4950
Text Notes 550  2400 0    50   ~ 0
USB C Connection
Wire Wire Line
	10450 900  10450 2800
Connection ~ 10450 2800
Wire Wire Line
	10550 2700 10200 2700
Wire Wire Line
	10200 2700 10200 800 
Wire Wire Line
	10550 3550 10450 3550
Wire Wire Line
	10450 3550 10450 5550
Text GLabel 10050 3650 0    50   Input ~ 0
RST
Text GLabel 10050 3750 0    50   Input ~ 0
BO0
Wire Wire Line
	10550 3650 10050 3650
Wire Wire Line
	10550 3750 10050 3750
Text GLabel 7050 2650 0    50   Input ~ 0
B2
Text GLabel 9900 2300 0    50   Input ~ 0
B2
Text Notes 9450 6350 0    50   ~ 0
NOTICE!  Headers are mostly but NOT\n100 % compatible with the blue/black pill.
$Comp
L power:PWR_FLAG #FLG0101
U 1 1
P 1850 2850
F 0 "#FLG0101" H 1850 2925 50  0001 C CNN
F 1 "PWR_FLAG" H 1850 3023 50  0000 C CNN
F 2 "" H 1850 2850 50  0001 C CNN
F 3 "~" H 1850 2850 50  0001 C CNN
	1    1850 2850
	1    0    0    -1  
$EndComp
Wire Wire Line
	1850 2850 1850 2950
Connection ~ 1850 2950
Wire Wire Line
	1850 2950 2750 2950
NoConn ~ 1600 4050
NoConn ~ 1600 4150
NoConn ~ 3800 4450
$Comp
L power:PWR_FLAG #FLG0102
U 1 1
P 1150 1550
F 0 "#FLG0102" H 1150 1625 50  0001 C CNN
F 1 "PWR_FLAG" V 1150 1678 50  0000 L CNN
F 2 "" H 1150 1550 50  0001 C CNN
F 3 "~" H 1150 1550 50  0001 C CNN
	1    1150 1550
	0    1    1    0   
$EndComp
Connection ~ 1150 1550
Wire Wire Line
	1150 1550 1150 1450
NoConn ~ 3150 900 
$Comp
L power:PWR_FLAG #FLG0103
U 1 1
P 3350 2850
F 0 "#FLG0103" H 3350 2925 50  0001 C CNN
F 1 "PWR_FLAG" H 3350 3023 50  0000 C CNN
F 2 "" H 3350 2850 50  0001 C CNN
F 3 "~" H 3350 2850 50  0001 C CNN
	1    3350 2850
	1    0    0    -1  
$EndComp
Wire Wire Line
	3350 2850 3350 2950
Connection ~ 3350 2950
Wire Wire Line
	3350 2950 3700 2950
$EndSCHEMATC
